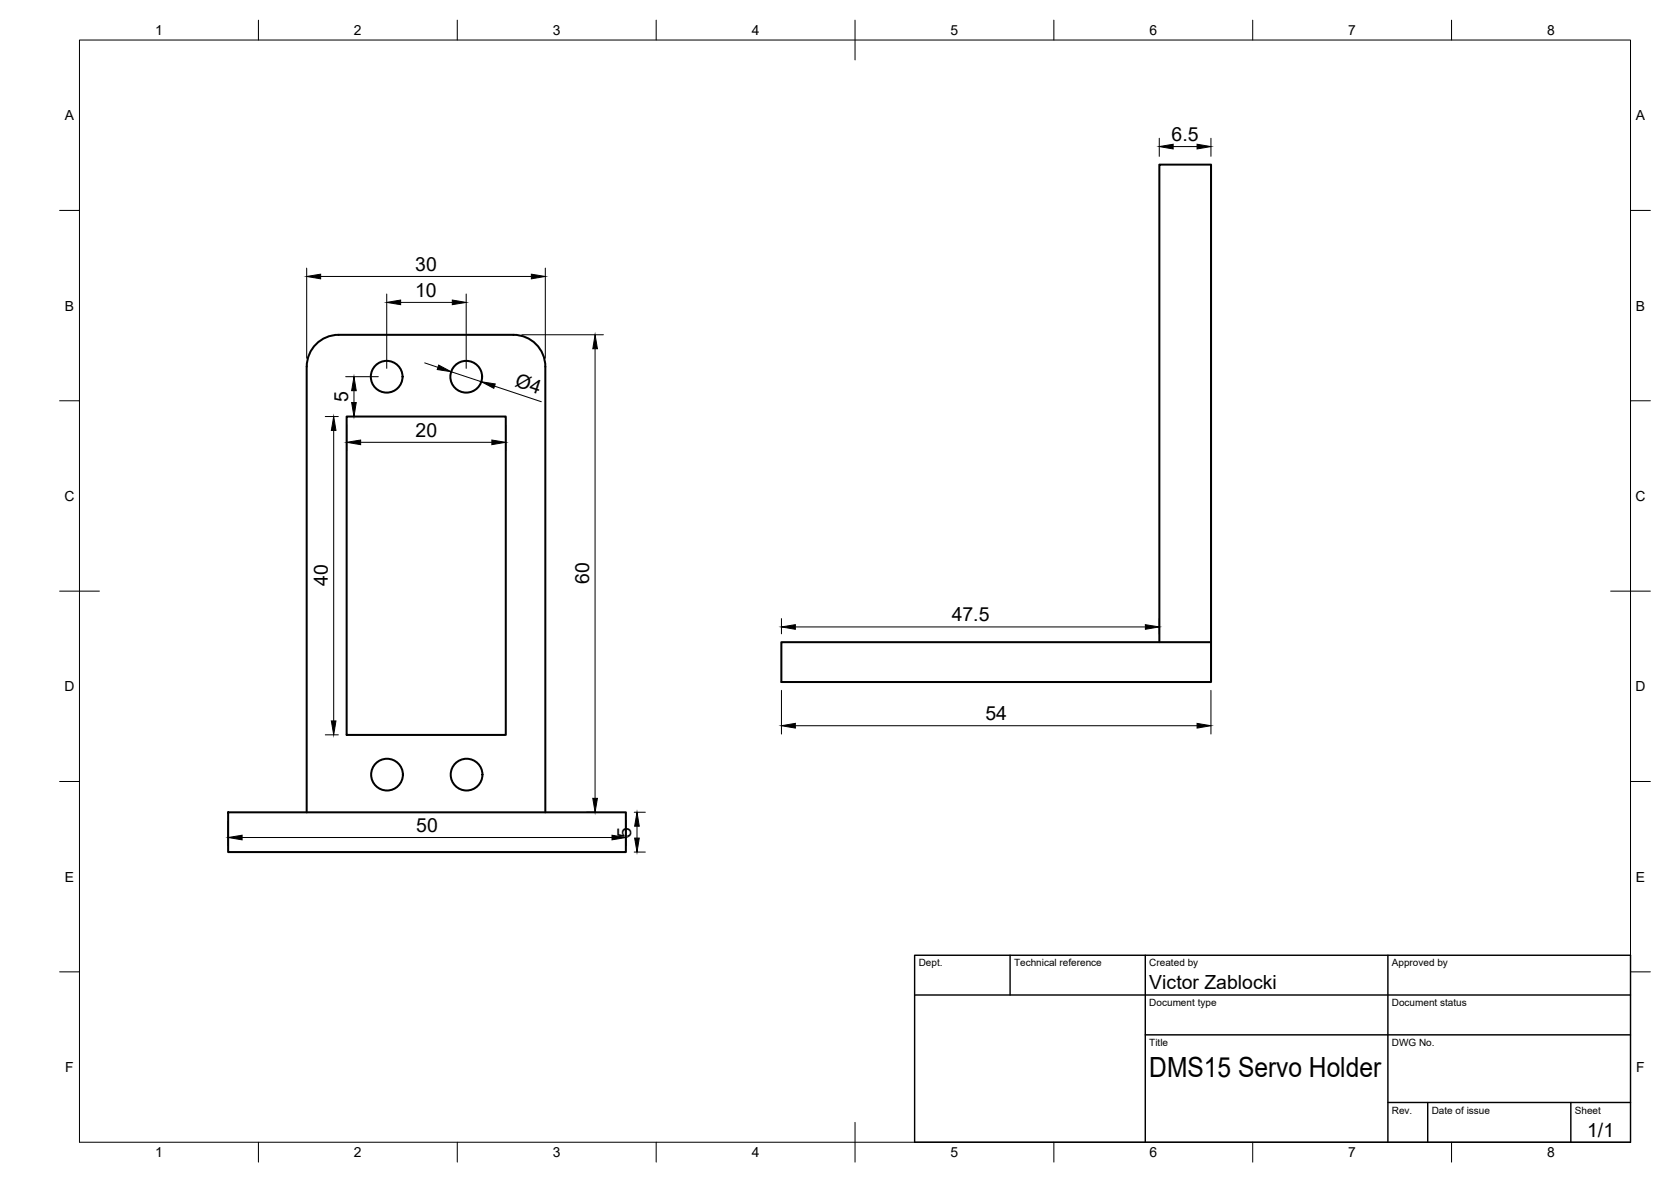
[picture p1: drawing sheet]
<svg xmlns="http://www.w3.org/2000/svg" width="420mm" height="297mm" viewBox="0 0 420 297" stroke-linecap="round" stroke-linejoin="round" font-family="sans-serif">
<!-- layer: Visible -->
<g fill="none" stroke="#000" stroke-width=".51">
<path d="M87.2 104.7h40v80h-40zM291.5 161.4v-120h13v130h-108v-10h108M57.4 204.1h100v10h-100zM77.1 204.1v-112a8 8 0 0 1 8-8h44a8 8 0 0 1 8 8v112"/>
<circle cx="97.2" cy="94.7" r="4"/>
<circle cx="117.2" cy="94.7" r="4"/>
<circle cx="97.3" cy="194.7" r="4"/>
<circle cx="117.3" cy="194.7" r="4"/>
</g>
<!-- layer: BORDER -->
<g fill="none" stroke="#000" stroke-width=".25">
<path d="M20 10.1h390v276.9h-390zM65 5.1v5M115 5.1v5M165 5.1v5M215 5.1v10M265 5.1v5M315 5.1v5M365 5.1v5M15 52.9h5M410 52.9h5M15 100.7h5M410 100.7h5"/>
<path d="M15 148.6h10M405 148.6h10M15 196.4h5M410 196.4h5M15 244.2h5M410 244.2h5M65 287v5M115 287v5M165 287v5M215 282.1v9.9M265 287v5M315 287v5"/>
<path d="M365 287v5"/>
</g>
<!-- layer: TITLEBLOCK -->
<path d="M230 240.1h180v46.9h-180zM230 250h180M254 240.1v9.9M288 240.1v46.9M349 240.1v46.9M288 260.1h122M349 277.1h61M359 277.1v9.9M395 277.1v9.9" fill="none" stroke="#000" stroke-width=".36"/>
<!-- layer: FD_Dimensions -->
<g fill="none" stroke="#000" stroke-width=".25">
<path d="M291.5 34.7v4.6M295 36.8h6M304.5 34.7v4.6M77.1 67.4v22.6M80.6 69.5h53M97.2 73.9v18.7M100.7 76h13M117.2 73.9v18.7M137.1 67.4v22.6M86.9 94.7h8.2M89 98.2v3M106.8 91.2l3.3 1.1"/>
<path d="M113.4 93.4l7.6 2.5M124.4 97l11.7 4M131.2 84.1h20.5M149.6 87.6v113M81.8 104.7h3.3M83.9 108.2v73M87.2 106.8v6.5M90.7 111.2h33M127.2 106.8v6.5M196.5 155.5v3.8M200 157.6h88M291.5 155.5v3.8"/>
<path d="M196.5 173.5v11M304.5 173.5v11M81.8 184.7h3.3M200 182.4h101M57.4 206.2v6.4M60.9 210.5h93M147.5 204.1h2.3M157.4 206.2v6.4M159.5 214.1h2.8M159.5 204.1h2.8M160.2 207.6v3"/>
</g>
<g fill="#000" stroke="#000" stroke-width=".25">
<path d="M291.5 36.8l3.5-.6v1.2zM301 36.2l3.5 .6-3.5 .6zM77.1 69.5l3.5-.6v1.2zM97.2 76l3.5-.6v1.2zM113.7 75.4l3.5 .6-3.5 .6zM133.6 68.9l3.5 .6-3.5 .6zM89 94.7l.6 3.5h-1.2zM110.3 91.7l3.1 1.7-3.5-.5zM121 95.9l3.5 .6-.3 1.1zM149.6 84.1l.6 3.5h-1.1zM83.9 104.7l.6 3.5h-1.2zM88.4 101.2h1.2l-.6 3.5z"/>
<path d="M87.2 111.2l3.5-.6v1.1zM123.7 110.6l3.5 .6-3.5 .5zM196.5 157.6l3.5-.6v1.1zM288 157l3.5 .6-3.5 .5zM83.3 181.2h1.2l-.6 3.5zM196.5 182.4l3.5-.6v1.2zM301 181.8l3.5 .6-3.5 .6zM57.4 210.5l3.5-.6v1.2zM149.1 200.6h1.1l-.6 3.5zM153.9 209.9l3.5 .6-3.5 .6zM159.6 210.6h1.1l-.5 3.5zM160.2 204.1l.5 3.5h-1.1z"/>
</g>
<text font-size="7" x="289" y="270.6">DMS15 Servo Holder</text>
<g font-size="4.9">
<text x="294.6" y="35.4">6.5</text>
<text x="104.4" y="68">30</text>
<text x="104.4" y="74.5">10</text>
<text x="87.5" y="101" transform="rotate(-90 87.5 101)">5</text>
<text x="129.3" y="97.1" transform="rotate(18 129.3 97.1)">Ø4</text>
<text x="104.5" y="109.7">20</text>
<text x="82.4" y="147.3" transform="rotate(-90 82.4 147.3)">40</text>
<text x="148.2" y="146.8" transform="rotate(-90 148.2 146.8)">60</text>
<text x="239.3" y="156.1">47.5</text>
<text x="247.8" y="180.9">54</text>
<text x="104.7" y="209">50</text>
<text x="158.7" y="210.5" transform="rotate(-90 158.7 210.5)">5</text>
<text x="289" y="248.5">Victor Zablocki</text>
<text x="399.1" y="285.7">1/1</text>
</g>
<g font-size="3.5">
<text x="39" y="8.8">1</text>
<text x="89" y="8.8">2</text>
<text x="139" y="8.8">3</text>
<text x="189" y="8.8">4</text>
<text x="239" y="8.8">5</text>
<text x="289" y="8.8">6</text>
<text x="339" y="8.8">7</text>
<text x="389" y="8.8">8</text>
<text x="16.3" y="30.2">A</text>
<text x="411.3" y="30.2">A</text>
<text x="16.3" y="78">B</text>
<text x="411.3" y="78">B</text>
<text x="16.2" y="125.9">C</text>
<text x="411.2" y="125.9">C</text>
<text x="16.2" y="173.7">D</text>
<text x="411.2" y="173.7">D</text>
<text x="16.3" y="221.6">E</text>
<text x="411.3" y="221.6">E</text>
<text x="16.4" y="269.4">F</text>
<text x="411.4" y="269.4">F</text>
<text x="39" y="290.8">1</text>
<text x="89" y="290.8">2</text>
<text x="139" y="290.8">3</text>
<text x="189" y="290.8">4</text>
<text x="239" y="290.8">5</text>
<text x="289" y="290.8">6</text>
<text x="339" y="290.8">7</text>
<text x="389" y="290.8">8</text>
</g>
<g font-size="2.5">
<text x="231" y="242.9">Dept.</text>
<text x="255" y="242.9">Technical reference</text>
<text x="289" y="242.9">Created by</text>
<text x="350" y="242.9">Approved by</text>
<text x="289" y="252.8">Document type</text>
<text x="350" y="252.8">Document status</text>
<text x="289" y="262.9">Title</text>
<text x="350" y="262.9">DWG No.</text>
<text x="350" y="279.9">Rev.</text>
<text x="360" y="279.9">Date of issue</text>
<text x="396" y="279.9">Sheet</text>
</g>
</svg>
